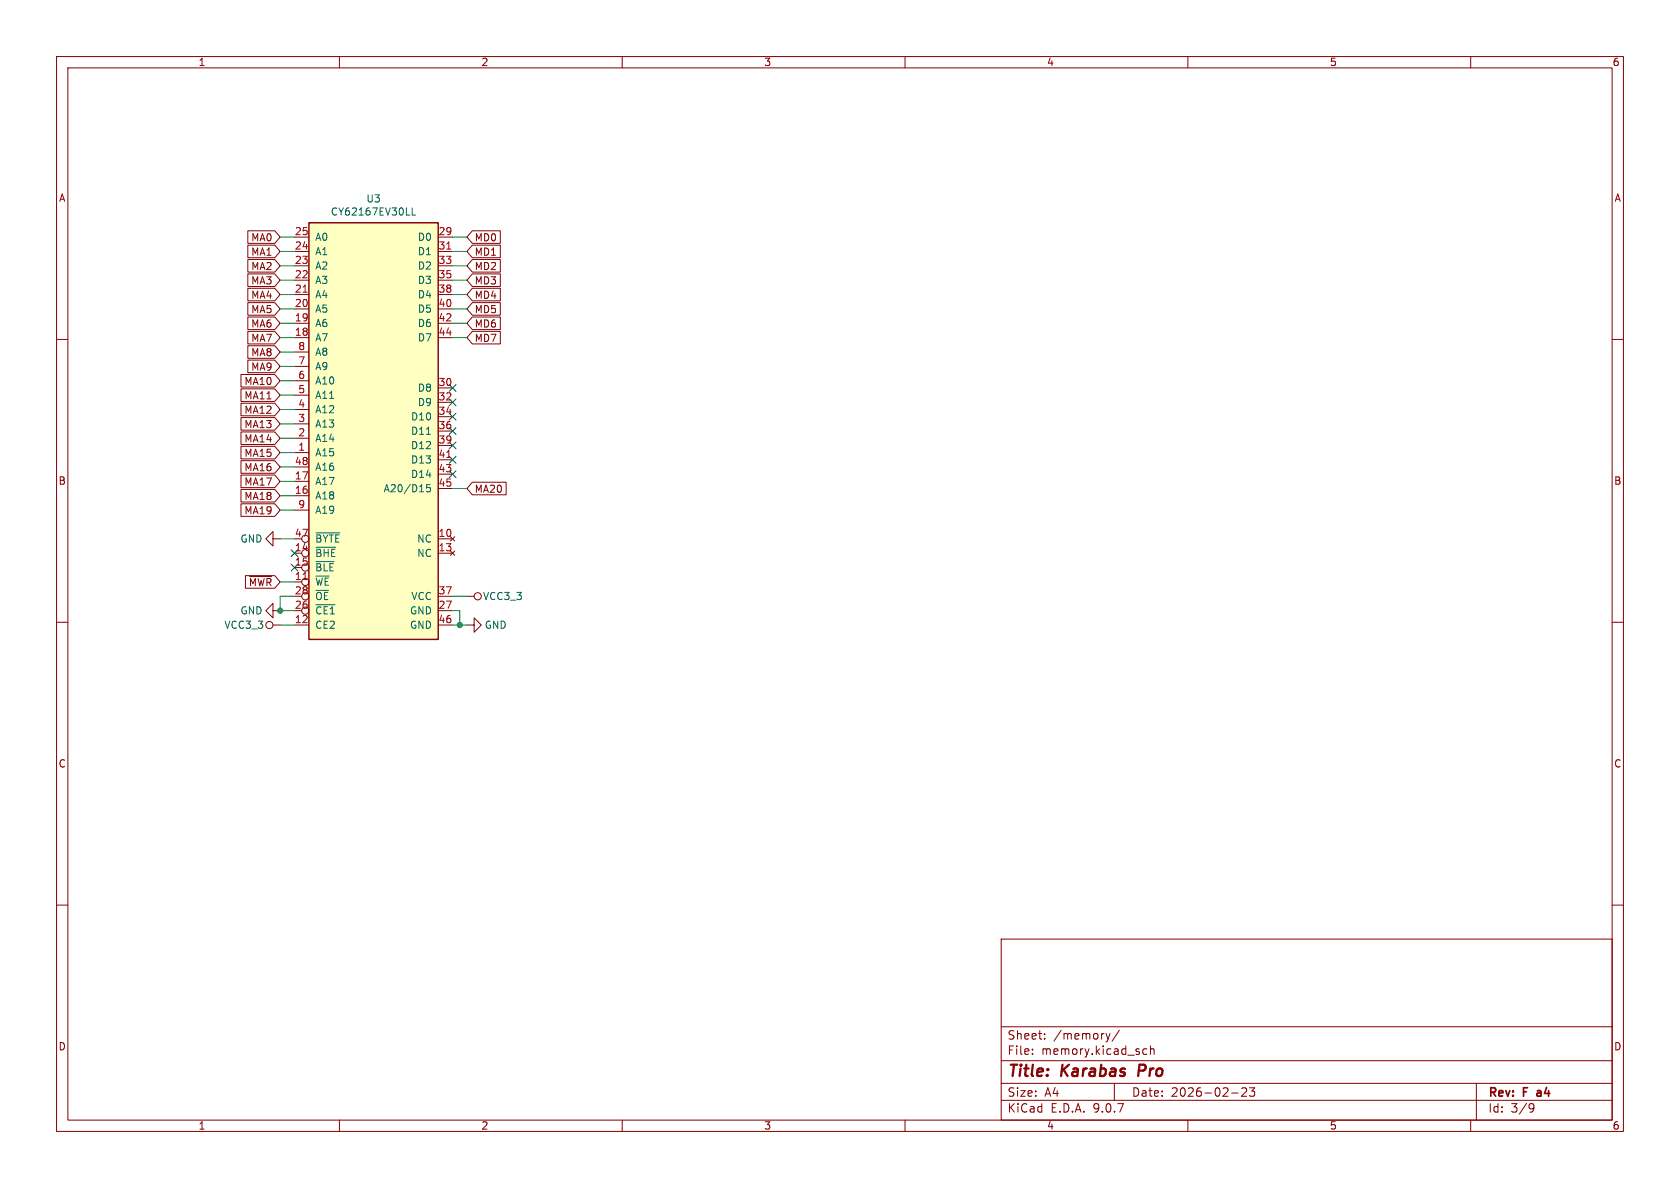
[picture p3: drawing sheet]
<svg xmlns="http://www.w3.org/2000/svg" width="297mm" height="210mm" viewBox="0 0 297 210" stroke-linecap="round" stroke-linejoin="round" font-family="sans-serif">
<g fill="none" stroke="#840000" stroke-width=".18">
<path d="M10 10h277v190h-277zM12 12h273v186h-273zM60 10v2M110 10v2M160 10v2M210 10v2M260 10v2M10 60h2M285 60h2M10 110h2M82.5 110.5h1.3v-1.3l1.3 1.3-1.3 1.3v-1.3M82.5 105.4h1.3"/>
<path d="M285 110h2M10 160h2M177 166h108v32h-108zM285 160h2M60 198v2M110 198v2M160 198v2M177 194.5h108M177 191.5h108M177 187.5h108M177 181.5h108M182.5 186.3v.1"/>
<path d="M182.5 185.5v.1M184.7 183.6v.1M184.7 182.8v.1M195.5 182.7l.4 1M195.9 183.7l-.2 .4M196.2 182.7l-.3 1M197 191.5v3M197.9 182.1l-1.3 2M202 186.1l.3 .3 .4-.1M202.7 185.5l-.4-.1-.3 .3M203.4 185.5l.2-.1 .4 .1v.9M203.4 184.9v1.5"/>
<path d="M210 198v2M217.7 193.2h1.2M219.5 192.4l.6-.1 .2 .1 .1 .3-.9 1.1h.9M220.9 192.3h.9l-.5 .6 .4 .1v.7l-.2 .1h-.4l-.2-.1M260 198v2M261 191.5v6.5M270.6 195.1l.5 .1a.99 .99 0 0 1-.4 1.4h-.2M271.2 195.7l-.3 .3h-.3"/>
<circle cx="84.5" cy="105.4" r=".63"/>
</g>
<path d="M271.8 193.3v.4" fill="none" stroke="#840000" stroke-width=".3"/>
<path d="M201.5 188.2l-.3 2" fill="none" stroke="#840000" stroke-width=".4"/>
<path d="M54.6 39.4h22.9v73.6h-22.9z" fill="#ffffc2"/>
<path d="M54.6 39.4h22.9v73.6h-22.9z" fill="none" stroke="#840000" stroke-width=".25"/>
<g fill="none" stroke="#840000" stroke-width=".18">
<path d="M43.8 40.8h4.8l.9 1.1-.9 1.1h-4.8zM43.8 43.3h4.8l.9 1.2-.9 1.1h-4.8zM43.8 53.5h4.8l.9 1.1-.9 1.1h-4.8zM43.8 58.6h4.8l.9 1.1-.9 1.1h-4.8zM43.8 56h4.8l.9 1.2-.9 1.1h-4.8zM43.8 45.9h4.8l.9 1.1-.9 1.1h-4.8zM43.8 48.4h4.8l.9 1.1-.9 1.1h-4.8zM43.8 51h4.8l.9 1.1-.9 1.1h-4.8zM52.1 41.9h2.5M52.1 44.5h2.5M52.1 47h2.5M52.1 49.5h2.5"/>
<path d="M52.1 52.1h2.5M52.1 54.6h2.5M52.1 57.2h2.5M52.1 59.7h2.5M77.5 41.9h2.5M77.5 44.5h2.5M77.5 47h2.5M77.5 49.5h2.5M77.5 52.1h2.5M77.5 54.6h2.5M77.5 57.2h2.5M77.5 59.7h2.5"/>
<path d="M83.5 45.9h4.9v2.2h-4.9l-1-1.1zM83.5 48.4h4.9v2.2h-4.9l-1-1.1zM83.5 51h4.9v2.2h-4.9l-1-1.1zM83.5 58.6h4.9v2.2h-4.9l-1-1.1zM83.5 56h4.9v2.3h-4.9l-1-1.1zM83.5 53.5h4.9v2.2h-4.9l-1-1.1zM83.5 40.8h4.9v2.2h-4.9l-1-1.1zM83.5 43.3h4.9v2.3h-4.9l-1-1.1zM42.6 71.3h6l.9 1.1-.9 1.1h-6zM42.6 73.8h6l.9 1.1-.9 1.1h-6zM42.6 78.9h6l.9 1.1-.9 1.1h-6zM42.6 76.4h6l.9 1.1-.9 1.1h-6z"/>
<path d="M42.6 68.7h6l.9 1.2-.9 1.1h-6zM42.6 66.2h6l.9 1.1-.9 1.1h-6zM43.8 63.7h4.8l.9 1.1-.9 1.1h-4.8zM43.8 61.1h4.8l.9 1.1-.9 1.1h-4.8zM52.1 62.2h2.5M52.1 64.8h2.5M52.1 67.3h2.5M52.1 69.9h2.5M52.1 72.4h2.5M52.1 74.9h2.5M52.1 77.5h2.5M77.5 68.6h2.5"/>
<path d="M77.5 71.1h2.5M77.5 73.7h2.5M77.5 76.2h2.5M77.5 78.7h2.5M42.6 81.4h6l.9 1.2-.9 1.1h-6zM42.6 84h6l.9 1.1-.9 1.1h-6zM42.6 86.5h6l.9 1.1-.9 1.1h-6zM42.6 89.1h6l.9 1.1-.9 1.1h-6zM48.3 95.3v1.2l-1.3-1.2 1.3-1.3v1.3h1.2M52.1 80h2.5M52.1 82.6h2.5M52.1 85.1h2.5"/>
<path d="M52.1 87.6h2.5M52.1 90.2h2.5M77.5 81.3h2.5M77.5 83.8h2.5M77.5 86.4h2.5M77.5 95.3h2.5M77.5 97.8h2.5M79.6 94.9l.8 .7M79.6 97.4l.8 .8M80.4 94.9l-.8 .7M80.4 97.4l-.8 .8M83.5 85.2h6v2.3h-6l-1-1.1z"/>
<path d="M43.4 101.8h5.2l.9 1.1-.9 1.1h-5.2zM44.1 101.9h3.9M48.3 108v1.2l-1.3-1.2 1.3-1.3v1.3h1.2M48.3 110.5h1.2M52.1 110.5h2.5M77.5 110.5h2.5M77.5 105.4h2.5M77.5 108h2.5"/>
<circle cx="54" cy="97.8" r=".63"/>
<circle cx="54" cy="95.2" r=".63"/>
<circle cx="47.6" cy="110.5" r=".63"/>
<circle cx="54" cy="100.3" r=".63"/>
<circle cx="54" cy="105.4" r=".63"/>
<circle cx="54" cy="102.9" r=".63"/>
<circle cx="54" cy="107.9" r=".63"/>
</g>
<path d="M53.6 51.7h.7M79 44h.7M79 80.9h.7M53.6 102.5h.7" fill="none" stroke="#a90000" stroke-width=".18"/>
<path d="M72.9 36.7v1.3h.6M75.4 76.8h.7M55.9 94.2h4.2M55.9 96.7h3.4M55.9 99.3h3.1M76.1 85.7h-.7v.6l.2-.1h.4l.1 .2v.4l-.2 .1-.5-.1M55.9 106.9h3.3" fill="none" stroke="#006464" stroke-width=".18"/>
<g fill="none" stroke="#009600" stroke-width=".18">
<path d="M49.5 59.7h2.6M49.5 57.2h2.6M49.5 49.5h2.6M49.5 47h2.6M49.5 52.1h2.6M49.5 54.6h2.6M49.5 41.9h2.6M49.5 44.5h2.6M80 59.7h2.5M80 57.2h2.5M80 49.5h2.5M80 47h2.5"/>
<path d="M80 52.1h2.5M80 54.6h2.5M80 41.9h2.5M80 44.5h2.5M49.5 62.2h2.6M49.5 74.9h2.6M49.5 77.5h2.6M49.5 67.3h2.6M49.5 72.4h2.6M49.5 69.9h2.6M49.5 64.8h2.6M49.5 80h2.6"/>
<path d="M49.5 85.1h2.6M49.5 95.3h2.6M49.5 87.6h2.6M49.5 82.6h2.6M49.5 90.2h2.6M80 86.4h2.5M49.5 110.5h2.6M49.5 102.9h2.6M52.1 105.4h-2.6v2.6h2.6M80 105.4h2.5M80 108h1.3v2.5M80 110.5h2.5"/>
</g>
<g fill="none" stroke="#000084" stroke-width=".18">
<path d="M79.4 68l1.2 1.2M79.4 70.5l1.2 1.2M79.4 78.1l1.2 1.2M79.4 75.6l1.2 1.2M79.4 73.1l1.2 1.2M80.6 68l-1.2 1.2M80.6 70.5l-1.2 1.2M80.6 78.1l-1.2 1.2M80.6 75.6l-1.2 1.2M80.6 73.1l-1.2 1.2M51.5 99.7l1.2 1.2M51.5 97.2l1.2 1.2"/>
<path d="M52.7 99.7l-1.2 1.2M52.7 97.2l-1.2 1.2M79.4 83.2l1.2 1.2M79.4 80.7l1.2 1.2M80.6 83.2l-1.2 1.2M80.6 80.7l-1.2 1.2"/>
</g>
<g fill="#009600" stroke="#009600" stroke-width=".18">
<circle cx="81.3" cy="110.5" r=".46"/>
<circle cx="49.5" cy="108" r=".46"/>
</g>
<g font-size="2.8" fill="#840000">
<text x="178" y="190.9">Title:</text>
<text x="187.7" y="190.9">Karabas</text>
<text x="202.1" y="190.9">Pro</text>
</g>
<g font-size="2.1" fill="#840000">
<text x="178" y="184">Sheet:</text>
<text x="186.2" y="184">/memory/</text>
<text x="178" y="186.7">File:</text>
<text x="184.1" y="186.7">memory.kicad_sch</text>
<text x="178" y="196.9">KiCad</text>
<text x="178" y="194.1">Size:</text>
<text x="184.7" y="194.1">A4</text>
<text x="185.7" y="196.9">E.D.A.</text>
<text x="193.3" y="196.9">9.0.7</text>
<text x="200" y="194.1">Date:</text>
<text x="207" y="194.1">2026-02-23</text>
<text x="263" y="194.3">Rev:</text>
<text x="263" y="196.9">Id:</text>
<text x="267.1" y="196.9">3/9</text>
<text x="269.4" y="194.3">F</text>
<text x="272.4" y="194.3">a4</text>
</g>
<g font-size="1.8" fill="#840000">
<text x="35" y="11.9">1</text>
<text x="85" y="11.9">2</text>
<text x="135" y="11.9">3</text>
<text x="185" y="11.9">4</text>
<text x="235" y="11.9">5</text>
<text x="285" y="11.9">6</text>
<text x="10.3" y="35.9">A</text>
<text x="285.3" y="35.9">A</text>
<text x="44.3" y="42.9">MA0</text>
<text x="44.3" y="45.4">MA1</text>
<text x="44.3" y="47.9">MA2</text>
<text x="83.8" y="47.9">MD2</text>
<text x="83.8" y="42.9">MD0</text>
<text x="83.8" y="45.4">MD1</text>
<text x="44.3" y="50.5">MA3</text>
<text x="44.3" y="53">MA4</text>
<text x="83.8" y="50.5">MD3</text>
<text x="83.8" y="53">MD4</text>
<text x="44.3" y="55.6">MA5</text>
<text x="44.3" y="58.1">MA6</text>
<text x="83.8" y="58.1">MD6</text>
<text x="83.8" y="55.6">MD5</text>
<text x="44.3" y="60.6">MA7</text>
<text x="44.3" y="65.7">MA9</text>
<text x="44.3" y="63.2">MA8</text>
<text x="83.8" y="60.6">MD7</text>
<text x="43.1" y="70.8">MA11</text>
<text x="43.1" y="68.3">MA10</text>
<text x="43.1" y="73.3">MA12</text>
<text x="43.1" y="75.9">MA13</text>
<text x="43.1" y="83.5">MA16</text>
<text x="43.1" y="81">MA15</text>
<text x="43.1" y="78.4">MA14</text>
<text x="10.3" y="85.9">B</text>
<text x="43.1" y="86">MA17</text>
<text x="43.1" y="88.6">MA18</text>
<text x="83.8" y="87.3">MA20</text>
<text x="285.3" y="85.9">B</text>
<text x="43.1" y="91.1">MA19</text>
<text x="43.9" y="103.8">~{MWR}</text>
<text x="10.3" y="135.9">C</text>
<text x="285.3" y="135.9">C</text>
<text x="10.3" y="185.9">D</text>
<text x="285.3" y="185.9">D</text>
<text x="35" y="199.9">1</text>
<text x="85" y="199.9">2</text>
<text x="135" y="199.9">3</text>
<text x="185" y="199.9">4</text>
<text x="235" y="199.9">5</text>
<text x="285" y="199.9">6</text>
</g>
<g font-size="1.8" fill="#006464">
<text x="64.7" y="36">U3</text>
<text x="58.4" y="38.3">CY62167EV30LL</text>
<text x="55.6" y="42.8">A0</text>
<text x="55.6" y="45.3">A1</text>
<text x="55.6" y="47.9">A2</text>
<text x="73.8" y="42.8">D0</text>
<text x="73.8" y="45.3">D1</text>
<text x="73.8" y="47.9">D2</text>
<text x="55.6" y="50.4">A3</text>
<text x="55.6" y="52.9">A4</text>
<text x="73.8" y="50.4">D3</text>
<text x="73.8" y="52.9">D4</text>
<text x="55.6" y="55.5">A5</text>
<text x="55.6" y="58">A6</text>
<text x="73.8" y="55.5">D5</text>
<text x="73.8" y="58">D6</text>
<text x="55.6" y="60.6">A7</text>
<text x="55.6" y="63.1">A8</text>
<text x="55.6" y="65.6">A9</text>
<text x="73.8" y="60.6">D7</text>
<text x="55.6" y="68.2">A10</text>
<text x="55.6" y="70.7">A11</text>
<text x="73.8" y="69.4">D8</text>
<text x="73.8" y="72">D9</text>
<text x="55.6" y="73.3">A12</text>
<text x="55.6" y="75.8">A13</text>
<text x="72.6" y="74.5">D10</text>
<text x="72.6" y="77.1">D11</text>
<text x="55.6" y="78.3">A14</text>
<text x="55.6" y="80.9">A15</text>
<text x="55.6" y="83.4">A16</text>
<text x="72.6" y="79.6">D12</text>
<text x="72.6" y="82.1">D13</text>
<text x="55.6" y="86">A17</text>
<text x="55.6" y="88.5">A18</text>
<text x="67.7" y="87.2">A20/D15</text>
<text x="72.6" y="84.7">D14</text>
<text x="55.6" y="91">A19</text>
<text x="42.4" y="96.1">GND</text>
<text x="55.6" y="96.1">~{BYTE}</text>
<text x="55.6" y="98.7">~{BHE}</text>
<text x="55.6" y="101.2">~{BLE}</text>
<text x="73.7" y="96.1">NC</text>
<text x="73.7" y="98.7">NC</text>
<text x="55.6" y="103.7">~{WE}</text>
<text x="55.6" y="106.3">~{OE}</text>
<text x="72.6" y="106.3">VCC</text>
<text x="85.3" y="106.3">VCC3_3</text>
<text x="39.6" y="111.4">VCC3_3</text>
<text x="42.4" y="108.8">GND</text>
<text x="55.6" y="108.8">~{CE1}</text>
<text x="55.6" y="111.4">CE2</text>
<text x="72.4" y="108.8">GND</text>
<text x="72.4" y="111.4">GND</text>
<text x="85.6" y="111.4">GND</text>
</g>
<g font-size="1.8" fill="#a90000">
<text x="52" y="41.7">25</text>
<text x="77.4" y="41.7">29</text>
<text x="52" y="44.2">24</text>
<text x="52" y="46.7">23</text>
<text x="77.4" y="44.2">31</text>
<text x="77.4" y="46.7">33</text>
<text x="52" y="49.3">22</text>
<text x="52" y="51.8">21</text>
<text x="77.4" y="49.3">35</text>
<text x="77.4" y="51.8">38</text>
<text x="52" y="54.4">20</text>
<text x="52" y="56.9">19</text>
<text x="52" y="59.4">18</text>
<text x="77.4" y="54.4">40</text>
<text x="77.4" y="56.9">42</text>
<text x="77.4" y="59.4">44</text>
<text x="52.6" y="62">8</text>
<text x="52.6" y="64.5">7</text>
<text x="52.6" y="67.1">6</text>
<text x="52.6" y="69.6">5</text>
<text x="77.4" y="68.3">30</text>
<text x="77.4" y="70.9">32</text>
<text x="52.6" y="72.1">4</text>
<text x="52.6" y="74.7">3</text>
<text x="52.6" y="77.2">2</text>
<text x="77.4" y="73.4">34</text>
<text x="77.4" y="75.9">36</text>
<text x="52" y="82.3">48</text>
<text x="52.6" y="79.8">1</text>
<text x="77.4" y="78.5">39</text>
<text x="77.4" y="81">41</text>
<text x="77.4" y="83.6">43</text>
<text x="52" y="84.8">17</text>
<text x="52" y="87.4">16</text>
<text x="52.6" y="89.9">9</text>
<text x="77.4" y="86.1">45</text>
<text x="52" y="95">47</text>
<text x="77.4" y="95">10</text>
<text x="52" y="97.5">14</text>
<text x="52" y="100.1">15</text>
<text x="77.4" y="97.5">13</text>
<text x="52" y="102.6">11</text>
<text x="52" y="105.2">28</text>
<text x="52" y="107.7">26</text>
<text x="77.4" y="105.2">37</text>
<text x="77.4" y="107.7">27</text>
<text x="52" y="110.2">12</text>
<text x="77.4" y="110.2">46</text>
</g>
</svg>
